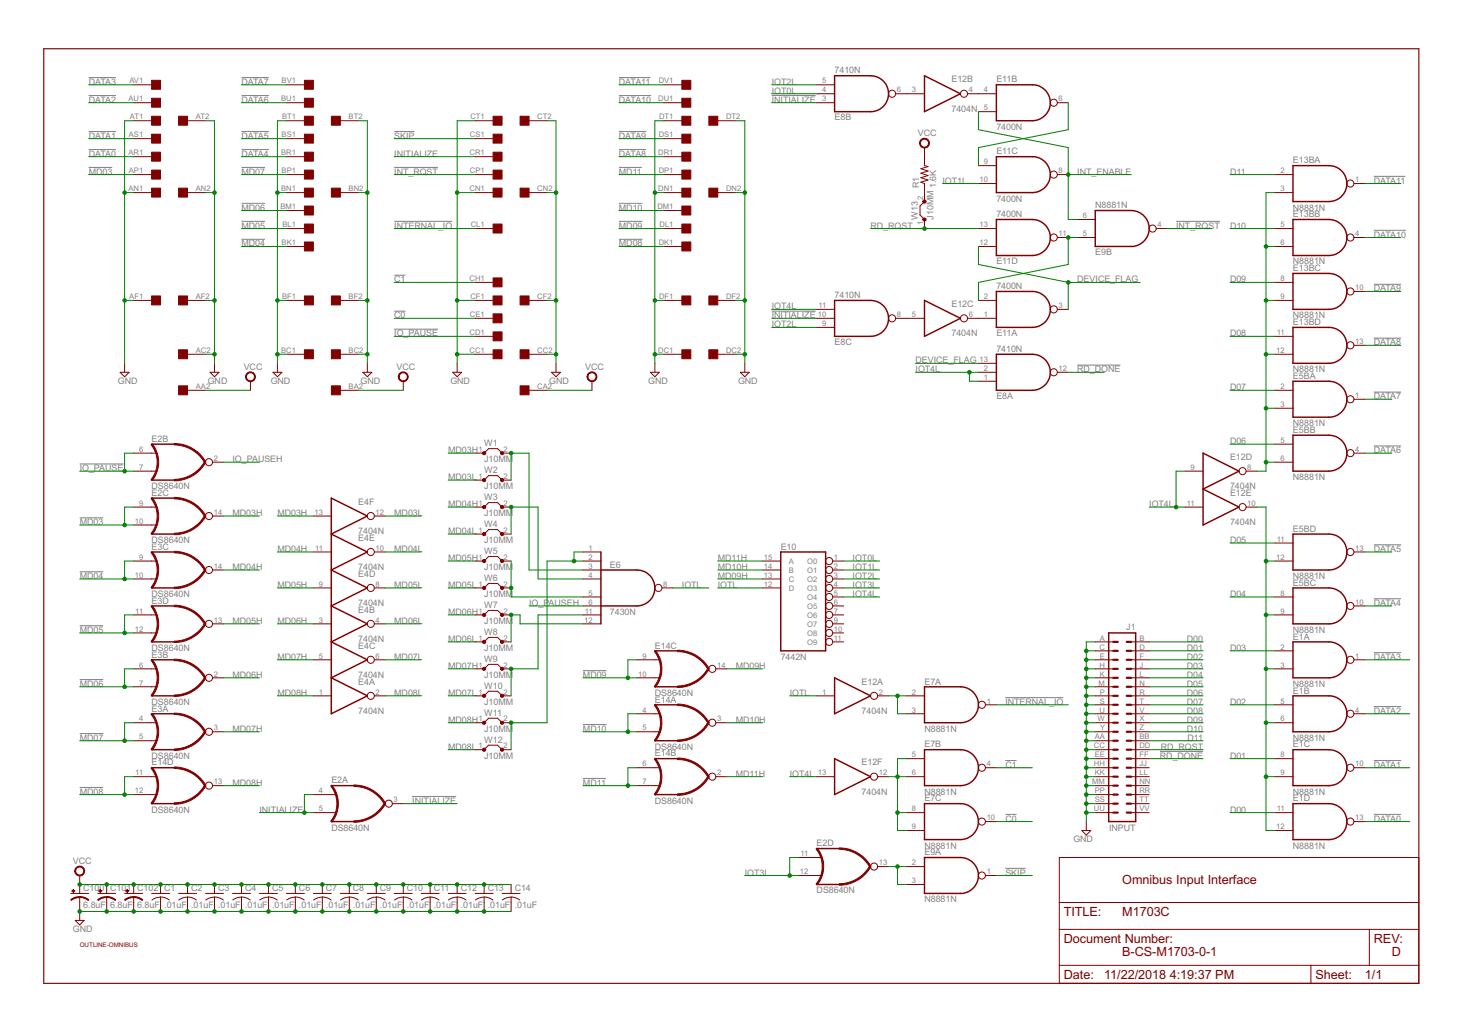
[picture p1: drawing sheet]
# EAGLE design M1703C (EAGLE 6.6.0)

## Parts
C1  .01uF  C-US075-032X103  [C075-032X103]
C2  .01uF  C-US075-032X103  [C075-032X103]
C3  .01uF  C-US075-032X103  [C075-032X103]
C4  .01uF  C-US075-032X103  [C075-032X103]
C5  .01uF  C-US075-032X103  [C075-032X103]
C6  .01uF  C-US075-032X103  [C075-032X103]
C7  .01uF  C-US075-032X103  [C075-032X103]
C8  .01uF  C-US075-032X103  [C075-032X103]
C9  .01uF  C-US075-032X103  [C075-032X103]
C10  .01uF  C-US075-032X103  [C075-032X103]
C11  .01uF  C-US075-032X103  [C075-032X103]
C12  .01uF  C-US075-032X103  [C075-032X103]
C13  .01uF  C-US075-032X103  [C075-032X103]
C14  .01uF  C-US075-032X103  [C075-032X103]
C100  6.8uF  CPOL-USE20-8AXIAL  [E12-8]
C101  6.8uF  CPOL-USE20-8AXIAL  [E12-8]
C102  6.8uF  CPOL-USE20-8AXIAL  [E12-8]
E1  N8881N  [DIL14]
E2  DS8640N  [DIL14]
E3  DS8640N  [DIL14]
E4  7404N  [DIL14]
E5B  N8881N  [DIL14]
E6  7430N  [DIL14]
E7  N8881N  [DIL14]
E8  7410N  [DIL14]
E9  N8881N  [DIL14]
E10  7442N  74LS42N  [DIL16]
E11  7400N  [DIL14]
E12  7404N  [DIL14]
E13B  N8881N  [DIL14]
E14  DS8640N  [DIL14]
J1  INPUT  DEC40PINH  [DEC40PINH]
R1  1.6K  R-US_0207/10  [0207/10]
U$2  QUAD  [EDGE-CON8]
U$4  OUTLINE-OMNIBUS  [OMNIBUS]
W1  J10MM  [10]
W2  J10MM  [10]
W3  J10MM  [10]
W4  J10MM  [10]
W5  J10MM  [10]
W6  J10MM  [10]
W7  J10MM  [10]
W8  J10MM  [10]
W9  J10MM  [10]
W10  J10MM  [10]
W11  J10MM  [10]
W12  J10MM  [10]
W13  J10MM  [10]

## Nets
!C0: E7.10(C:O) U$2.CE1
!C1: E7.4(B:O) U$2.CH1
!DATA0: E1.13(D:O) U$2.AR1
!DATA1: E1.10(C:O) U$2.AS1
!DATA2: E1.4(B:O) U$2.AU1
!DATA3: E1.1(A:O) U$2.AV1
!DATA4: E5B.10(C:O) U$2.BR1
!DATA5: E5B.13(D:O) U$2.BS1
!DATA6: E5B.4(B:O) U$2.BU1
!DATA7: E5B.1(A:O) U$2.BV1
!DATA8: E13B.13(D:O) U$2.DR1
!DATA9: E13B.10(C:O) U$2.DS1
!DATA10: E13B.4(B:O) U$2.DU1
!DATA11: E13B.1(A:O) U$2.DV1
!DEVICE_FLAG: E8.13(A:I2) E11.3(A:O) E11.12(D:I0)
!INITIALIZE: E2.3(A:O) E8.3(B:I0) E8.10(C:I1)
!INT_ENABLE: E11.6(B:O) E11.9(C:I0)
!INT_RQST: E9.4(B:O) U$2.CP1
!INTERNAL_IO: E7.1(A:O) U$2.CL1
!IO_PAUSE: E2.6(B:I0) E2.7(B:I1) U$2.CD1
!MD03: E2.9(C:I0) E2.10(C:I1) U$2.AP1
!MD04: E3.9(C:I0) E3.10(C:I1) U$2.BK1
!MD05: E3.11(D:I0) E3.12(D:I1) U$2.BL1
!MD06: E3.6(B:I0) E3.7(B:I1) U$2.BM1
!MD07: E3.4(A:I0) E3.5(A:I1) U$2.BP1
!MD08: E14.11(D:I0) E14.12(D:I1) U$2.DK1
!MD09: E14.9(C:I0) E14.10(C:I1) U$2.DL1
!MD10: E14.4(A:I0) E14.5(A:I1) U$2.DM1
!MD11: E14.6(B:I0) E14.7(B:I1) U$2.DP1
!RD_DONE: E8.12(A:O) J1.FF
!SKIP: E9.1(A:O) U$2.CS1
D00: E1.11(D:I0) J1.B
D01: E1.8(C:I0) J1.D
D02: E1.5(B:I0) J1.F
D03: E1.2(A:I0) J1.J
D04: E5B.8(C:I0) J1.L
D05: E5B.11(D:I0) J1.N
D06: E5B.5(B:I0) J1.R
D07: E5B.2(A:I0) J1.T
D08: E13B.11(D:I0) J1.V
D09: E13B.8(C:I0) J1.X
D10: E13B.5(B:I0) J1.Z
D11: E13B.2(A:I0) J1.BB
DEVICE_FLAG: E9.5(B:I0) E11.2(A:I1) E11.11(D:O)
GND [Supply]: C1.2 C2.2 C3.2 C4.2 C5.2 C6.2 C7.2 C8.2 C9.2 C10.2 C11.2 C12.2 C13.2 C14.2 C100.- C101.- C102.- J1.A J1.AA J1.C J1.CC J1.E J1.EE J1.H J1.HH J1.K J1.KK J1.M J1.MM J1.P J1.PP J1.S J1.SS J1.U J1.UU J1.W J1.Y U$2.AC2 U$2.AF1 U$2.AF2 U$2.AN1 U$2.AN2 U$2.AT1 U$2.AT2 U$2.BC1 U$2.BC2 U$2.BF1 U$2.BF2 U$2.BN1 U$2.BN2 U$2.BT1 U$2.BT2 U$2.CC1 U$2.CC2 U$2.CF1 U$2.CF2 U$2.CN1 U$2.CN2 U$2.CT1 U$2.CT2 U$2.DC1 U$2.DC2 U$2.DF1 U$2.DF2 U$2.DN1 U$2.DN2 U$2.DT1 U$2.DT2
INITIALIZE: E2.4(A:I0) E2.5(A:I1) U$2.CR1
INT_ENABLE: E9.6(B:I1) E11.5(B:I1) E11.8(C:O)
IO_PAUSEH: E2.2(B:O) E6.6(I5)
IOT0L: E8.4(B:I1) E10.1(O0)
IOT1L: E10.2(O1) E11.10(C:I1)
IOT2L: E8.5(B:I2) E8.9(C:I0) E10.3(O2)
IOT3L: E2.11(D:I0) E2.12(D:I1) E10.4(O3)
IOT4L: E8.1(A:I0) E8.2(A:I1) E8.11(C:I2) E10.5(O4) E12.9(D:I) E12.11(E:I) E12.13(F:I)
IOTL: E6.8(O) E10.12(D) E12.1(A:I)
MD03H: E2.14(C:O) E4.13(F:I) W1.1
MD03L: E4.12(F:O) W2.1
MD03OK: E6.3(I2) W1.2 W2.2
MD04H: E3.14(C:O) E4.11(E:I) W3.1
MD04L: E4.10(E:O) W4.1
MD04OK: E6.4(I3) W3.2 W4.2
MD05H: E3.13(D:O) E4.9(D:I) W5.1
MD05L: E4.8(D:O) W6.1
MD05OK: E6.5(I4) W5.2 W6.2
MD06H: E3.2(B:O) E4.3(B:I) W7.1
MD06L: E4.4(B:O) W8.1
MD06OK: E6.12(I7) W7.2 W8.2
MD07H: E3.3(A:O) E4.5(C:I) W9.1
MD07L: E4.6(C:O) W10.1
MD07OK: E6.11(I6) W9.2 W10.2
MD08H: E4.1(A:I) E14.13(D:O) W11.1
MD08L: E4.2(A:O) W12.1
MD08OK: E6.1(I0) E6.2(I1) W11.2 W12.2
MD09H: E10.13(C) E14.14(C:O)
MD10H: E10.14(B) E14.3(A:O)
MD11H: E10.15(A) E14.2(B:O)
N$1: E1.3(A:I1) E1.6(B:I1) E1.9(C:I1) E1.12(D:I1) E5B.9(C:I1) E5B.12(D:I1) E12.10(E:O)
N$2: R1.1 W13.2
N$3: E5B.3(A:I1) E5B.6(B:I1) E12.8(D:O) E13B.3(A:I1) E13B.6(B:I1) E13B.9(C:I1) E13B.12(D:I1)
N$8: E11.4(B:I0) E12.4(B:O)
N$10: E2.13(D:O) E9.2(A:I0) E9.3(A:I1)
N$13: E8.6(B:O) E12.3(B:I)
N$24: E11.1(A:I0) E12.6(C:O)
N$26: E8.8(C:O) E12.5(C:I)
N$196: E7.2(A:I0) E7.3(A:I1) E12.2(A:O)
N$337: E7.5(B:I0) E7.6(B:I1) E7.8(C:I0) E7.9(C:I1) E12.12(F:O)
RD_RQST: E11.13(D:I1) J1.DD W13.1
VCC [Supply]: C1.1 C2.1 C3.1 C4.1 C5.1 C6.1 C7.1 C8.1 C9.1 C10.1 C11.1 C12.1 C13.1 C14.1 C100.+ C101.+ C102.+ R1.2 U$2.AA2 U$2.BA2 U$2.CA2
Unconnected: E7.11(D:I0) E7.12(D:I1) E7.13(D:O) E9.8(C:I0) E9.9(C:I1) E9.10(C:O) E9.11(D:I0) E9.12(D:I1) E9.13(D:O) E10.6(O5) E10.7(O6) E10.9(O7) E10.10(O8) E10.11(O9) J1.JJ J1.LL J1.NN J1.RR J1.TT J1.VV U$2.AA1 U$2.AB1 U$2.AB2 U$2.AC1 U$2.AD1 U$2.AD2 U$2.AE1 U$2.AE2 U$2.AH1 U$2.AH2 U$2.AJ1 U$2.AJ2 U$2.AK1 U$2.AK2 U$2.AL1 U$2.AL2 U$2.AM1 U$2.AM2 U$2.AP2 U$2.AR2 U$2.AS2 U$2.AU2 U$2.AV2 U$2.BA1 U$2.BB1 U$2.BB2 U$2.BD1 U$2.BD2 U$2.BE1 U$2.BE2 U$2.BH1 U$2.BH2 U$2.BJ1 U$2.BJ2 U$2.BK2 U$2.BL2 U$2.BM2 U$2.BP2 U$2.BR2 U$2.BS2 U$2.BU2 U$2.BV2 U$2.CA1 U$2.CB1 U$2.CB2 U$2.CD2 U$2.CE2 U$2.CH2 U$2.CJ1 U$2.CJ2 U$2.CK1 U$2.CK2 U$2.CL2 U$2.CM1 U$2.CM2 U$2.CP2 U$2.CR2 U$2.CS2 U$2.CU1 U$2.CU2 U$2.CV1 U$2.CV2 U$2.DA1 U$2.DA2 U$2.DB1 U$2.DB2 U$2.DD1 U$2.DD2 U$2.DE1 U$2.DE2 U$2.DH1 U$2.DH2 U$2.DJ1 U$2.DJ2 U$2.DK2 U$2.DL2 U$2.DM2 U$2.DP2 U$2.DR2 U$2.DS2 U$2.DU2 U$2.DV2

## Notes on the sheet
- *
- *
- *
- *
- *
- *
- 614x Default
- Omnibus Input Interface
- B-CS-M1703-0-1 | D

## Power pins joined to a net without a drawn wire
GND: E1.7(P:GND) E2.1(P:GND) E3.1(P:GND) E4.7(P:GND) E5B.7(P:GND) E6.7(GND) E7.7(P:GND) E8.7(P:GND) E9.7(P:GND) E10.8(GND) E11.7(P:GND) E12.7(P:GND) E13B.7(P:GND) E14.1(P:GND)
VCC: E1.14(P:VCC) E2.8(P:VCC) E3.8(P:VCC) E4.14(P:VCC) E5B.14(P:VCC) E6.14(VCC) E7.14(P:VCC) E8.14(P:VCC) E9.14(P:VCC) E10.16(VCC) E11.14(P:VCC) E12.14(P:VCC) E13B.14(P:VCC) E14.8(P:VCC)
